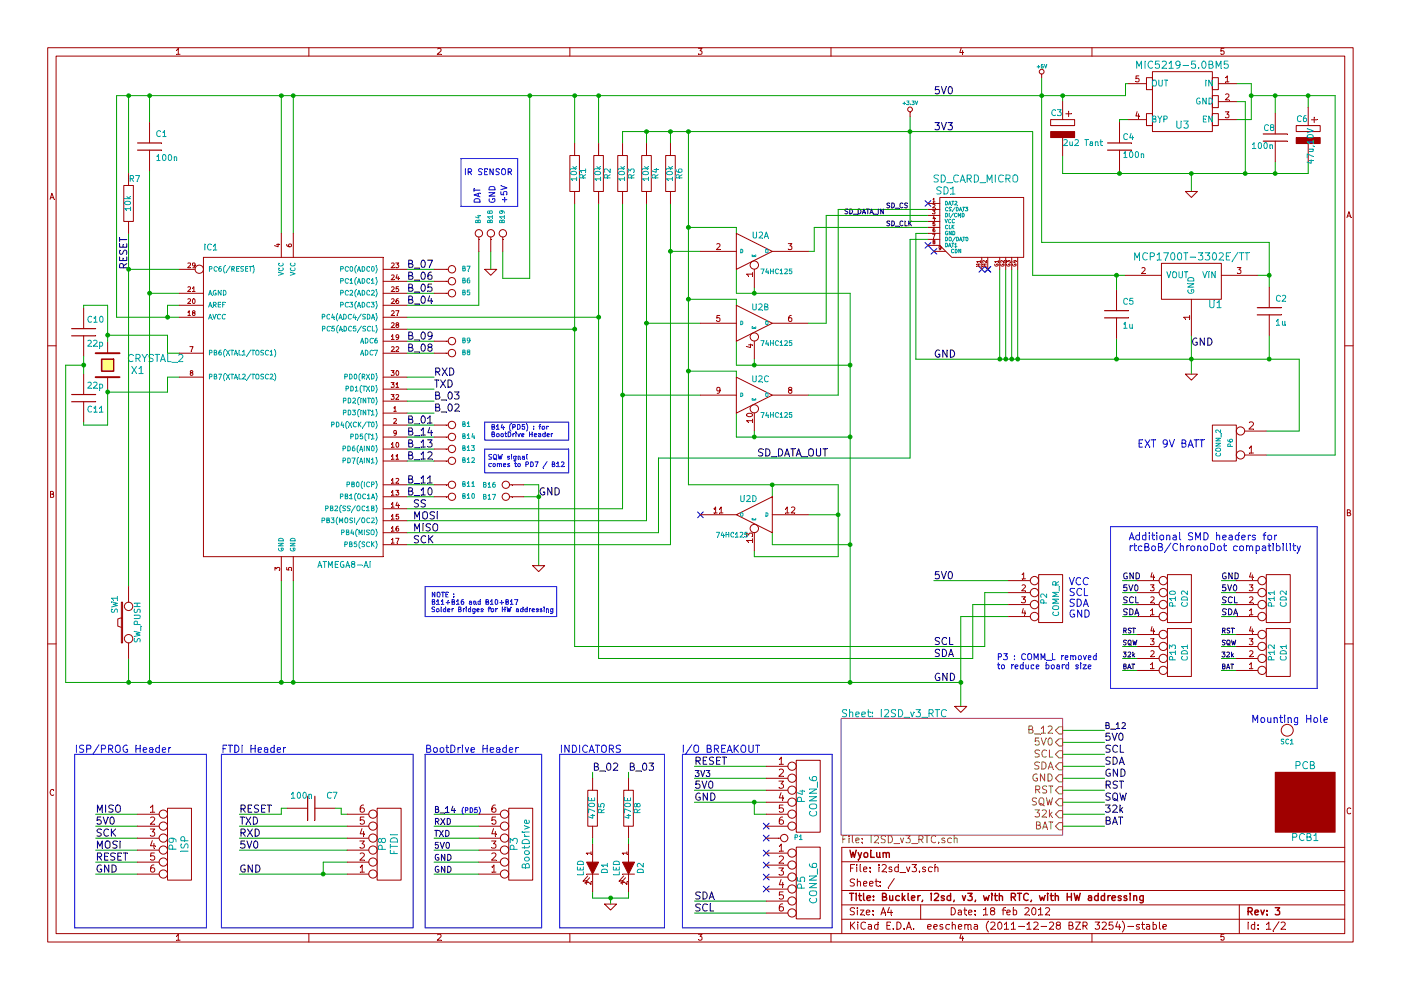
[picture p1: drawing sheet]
EESchema Schematic File Version 2  date 2/22/2012 1:25:25 PM
LIBS:i2sd_v3
LIBS:power
LIBS:i2sd_v3-cache
EELAYER 25  0
EELAYER END
$Descr A4 11700 8267
encoding utf-8
Sheet 1 2
Title "Buckler, i2sd, v3, with RTC, with HW addressing"
Date "18 feb 2012"
Rev "3"
Comp "WyoLum"
Comment1 ""
Comment2 ""
Comment3 ""
Comment4 ""
$EndDescr
$Comp
L CRYSTAL_2 X1
U 1 1
P 900 3050
F 0 "X1" V 950 3300 60  0000 C CNN
F 1 "CRYSTAL_2" V 850 3450 60  0000 C CNN
F 2 "XTAL" H 900 3050 60  0001 C CNN
	1    900  3050
	0    1    1    0   
$EndComp
Wire Notes Line
	4750 3675 4050 3675
Wire Notes Line
	4750 3675 4750 3525
Wire Notes Line
	4750 3525 4050 3525
Wire Notes Line
	4050 3525 4050 3675
Wire Wire Line
	4000 6900 3625 6900
Wire Wire Line
	4000 7100 3625 7100
Wire Wire Line
	4000 7300 3625 7300
Wire Wire Line
	6400 6500 5800 6500
Wire Wire Line
	8875 6900 9225 6900
Wire Wire Line
	8875 6800 9225 6800
Wire Wire Line
	8875 6600 9225 6600
Wire Notes Line
	3850 1725 3850 1325
Wire Notes Line
	3850 1725 4325 1725
Wire Notes Line
	4325 1725 4325 1325
Wire Notes Line
	4325 1325 3850 1325
Connection ~ 4425 800 
Wire Wire Line
	4425 800  4425 2325
Wire Wire Line
	4425 2325 4200 2325
Wire Wire Line
	700  3050 550  3050
Connection ~ 900  3275
Wire Wire Line
	900  3250 900  3550
Wire Wire Line
	900  3550 700  3550
Wire Wire Line
	700  3550 700  3525
Connection ~ 700  3050
Connection ~ 8350 3000
Wire Wire Line
	8350 2250 8350 3000
Wire Wire Line
	8450 3000 8450 2250
Wire Wire Line
	7600 975  7600 1850
Wire Wire Line
	7600 1850 7750 1850
Wire Wire Line
	7750 1750 7000 1750
Wire Wire Line
	7750 1900 6800 1900
Connection ~ 4500 4150
Wire Wire Line
	4375 4150 4500 4150
Wire Wire Line
	1500 2950 1400 2950
Wire Wire Line
	1400 2950 1400 2800
Wire Wire Line
	1400 2800 900  2800
Wire Wire Line
	1500 2250 1075 2250
Connection ~ 6300 6700
Wire Wire Line
	6300 6700 6300 6800
Wire Wire Line
	6300 6800 6400 6800
Wire Wire Line
	6400 7525 5800 7525
Wire Wire Line
	8875 6400 9225 6400
Wire Wire Line
	8875 6200 9225 6200
Wire Notes Line
	3550 6300 3550 7750
Wire Notes Line
	4675 7750 4675 6300
Wire Notes Line
	4675 7750 5550 7750
Wire Notes Line
	5550 7750 5550 6300
Wire Notes Line
	5550 6300 4675 6300
Wire Notes Line
	625  7750 625  6300
Wire Notes Line
	625  7750 1725 7750
Wire Notes Line
	1725 7750 1725 6300
Wire Notes Line
	1725 6300 625  6300
Wire Wire Line
	6400 6600 5800 6600
Wire Wire Line
	2000 6800 2350 6800
Wire Wire Line
	2350 6800 2350 6750
Wire Wire Line
	2350 6750 2400 6750
Wire Wire Line
	2900 7000 2000 7000
Wire Wire Line
	2700 7300 2700 7200
Connection ~ 10600 3000
Wire Wire Line
	10850 3600 10850 3000
Wire Wire Line
	10850 3600 10575 3600
Wire Wire Line
	9350 1025 9350 1000
Wire Wire Line
	9350 1000 9425 1000
Connection ~ 10650 1450
Wire Wire Line
	10650 1350 10650 1450
Wire Wire Line
	10925 1350 10925 1450
Wire Wire Line
	10925 1450 8875 1450
Connection ~ 10400 1450
Wire Wire Line
	10400 1450 10400 850 
Wire Wire Line
	10400 850  10325 850 
Wire Wire Line
	10325 1000 10450 1000
Wire Wire Line
	10450 1000 10450 700 
Wire Wire Line
	10450 700  10325 700 
Connection ~ 9325 3000
Wire Wire Line
	10600 2400 10600 2025
Connection ~ 8875 800 
Wire Wire Line
	8875 800  8875 850 
Wire Wire Line
	10925 800  10925 900 
Connection ~ 9950 1450
Wire Wire Line
	9325 2425 9325 2300
Wire Wire Line
	10325 5050 10200 5050
Wire Wire Line
	10325 4850 10200 4850
Wire Wire Line
	10325 4950 10200 4950
Wire Wire Line
	10325 5150 10200 5150
Wire Wire Line
	10325 5600 10200 5600
Wire Wire Line
	10325 5400 10200 5400
Wire Wire Line
	10325 5300 10200 5300
Wire Wire Line
	10325 5500 10200 5500
Wire Wire Line
	9500 5500 9375 5500
Wire Wire Line
	9500 5300 9375 5300
Wire Wire Line
	9500 5400 9375 5400
Wire Wire Line
	9500 5600 9375 5600
Wire Wire Line
	9500 5150 9375 5150
Wire Wire Line
	9500 4950 9375 4950
Wire Wire Line
	4950 6500 4950 6450
Connection ~ 5100 7500
Wire Wire Line
	5100 7550 5100 7500
Wire Wire Line
	5250 7000 5250 7050
Connection ~ 5750 1900
Wire Wire Line
	5750 1900 6150 1900
Wire Wire Line
	6150 1900 6150 1950
Connection ~ 6300 2450
Wire Wire Line
	6150 2450 7100 2450
Wire Wire Line
	6150 2450 6150 2250
Wire Wire Line
	6150 3150 6150 3100
Wire Wire Line
	1150 6900 800  6900
Wire Wire Line
	1150 7100 800  7100
Wire Wire Line
	800  7300 1150 7300
Connection ~ 8500 3000
Connection ~ 2700 7300
Connection ~ 9325 2300
Connection ~ 7100 4550
Wire Wire Line
	7100 4550 6450 4550
Wire Wire Line
	6450 4550 6450 4450
Connection ~ 5750 3100
Wire Wire Line
	6150 3100 5750 3100
Connection ~ 6450 4050
Wire Wire Line
	6450 4150 6450 4050
Wire Wire Line
	3400 3350 3625 3350
Wire Wire Line
	3400 3550 3625 3550
Connection ~ 7000 4300
Connection ~ 5750 1100
Wire Wire Line
	5750 1100 5750 4050
Wire Wire Line
	5750 4050 7000 4050
Wire Wire Line
	7000 4050 7000 4650
Wire Wire Line
	6800 1900 6800 2100
Wire Wire Line
	6800 2100 6750 2100
Wire Wire Line
	7000 1750 7000 3300
Wire Wire Line
	7000 3300 6750 3300
Wire Wire Line
	6900 2700 6900 1800
Wire Wire Line
	6900 2700 6750 2700
Wire Wire Line
	6300 3600 6300 3650
Wire Wire Line
	8125 5050 8125 5500
Wire Wire Line
	8125 5050 8425 5050
Connection ~ 1075 800 
Wire Wire Line
	1075 1450 1075 800 
Wire Wire Line
	10600 3000 10600 2800
Wire Wire Line
	8025 5900 8025 5150
Connection ~ 4800 800 
Wire Wire Line
	4800 800  4800 1200
Wire Wire Line
	3400 2750 4800 2750
Wire Wire Line
	3400 2650 5000 2650
Wire Wire Line
	5500 4450 5500 3825
Wire Wire Line
	5600 1700 5600 4550
Connection ~ 5600 1100
Wire Wire Line
	5600 1100 5600 1200
Connection ~ 5400 1100
Wire Wire Line
	5400 1200 5400 1100
Wire Wire Line
	5200 1200 5200 1100
Connection ~ 7600 1100
Connection ~ 1075 5700
Connection ~ 1250 2450
Wire Wire Line
	1250 5700 1250 1425
Connection ~ 2350 800 
Connection ~ 1400 2650
Wire Wire Line
	1500 2650 975  2650
Wire Wire Line
	975  2650 975  800 
Wire Wire Line
	3400 4350 5400 4350
Wire Wire Line
	3400 4250 5200 4250
Connection ~ 8400 3000
Connection ~ 8025 5700
Wire Wire Line
	2350 5700 2350 4850
Wire Wire Line
	8025 5150 8425 5150
Wire Wire Line
	8125 5500 5000 5500
Wire Wire Line
	2350 800  2350 1950
Wire Wire Line
	2450 800  2450 1950
Connection ~ 2450 800 
Wire Wire Line
	2450 5700 2450 4850
Connection ~ 2450 5700
Connection ~ 10600 2300
Wire Wire Line
	5500 4450 3400 4450
Wire Wire Line
	5600 4550 3400 4550
Wire Wire Line
	1500 2550 1400 2550
Wire Wire Line
	1400 2550 1400 2650
Wire Wire Line
	1500 2450 1250 2450
Connection ~ 2350 5700
Wire Wire Line
	1250 800  1250 1025
Connection ~ 1250 800 
Wire Wire Line
	1075 5500 1075 5700
Connection ~ 1250 5700
Wire Wire Line
	9950 3125 9950 2800
Wire Wire Line
	5200 4250 5200 1700
Wire Wire Line
	5400 4350 5400 1700
Wire Wire Line
	5000 5500 5000 1700
Connection ~ 5000 2650
Wire Wire Line
	4800 1700 4800 5400
Connection ~ 4800 2750
Wire Wire Line
	5000 800  5000 1200
Connection ~ 5000 800 
Connection ~ 10925 800 
Wire Wire Line
	8225 4950 8225 5400
Wire Wire Line
	8225 4950 8425 4950
Wire Wire Line
	6300 3000 6300 3050
Wire Wire Line
	5850 2700 5400 2700
Connection ~ 5400 2700
Wire Wire Line
	5850 3300 5200 3300
Connection ~ 5200 3300
Wire Wire Line
	5850 2100 5600 2100
Connection ~ 5600 2100
Connection ~ 7100 3050
Wire Wire Line
	6300 4600 6300 4650
Wire Wire Line
	6300 4650 7000 4650
Wire Wire Line
	6750 4300 7000 4300
Wire Wire Line
	6300 2400 6300 2450
Wire Wire Line
	3400 3450 3625 3450
Wire Wire Line
	3400 3250 3625 3250
Wire Wire Line
	3400 3150 3625 3150
Wire Wire Line
	3400 2450 3625 2450
Wire Wire Line
	3400 2350 3625 2350
Wire Wire Line
	3400 2250 3625 2250
Wire Wire Line
	3400 2950 3625 2950
Wire Wire Line
	3400 4150 3625 4150
Wire Wire Line
	3400 4050 3625 4050
Wire Wire Line
	3400 3850 3625 3850
Wire Wire Line
	3400 3750 3625 3750
Wire Wire Line
	3400 3650 3625 3650
Wire Wire Line
	3400 2850 3625 2850
Connection ~ 7100 5700
Wire Wire Line
	7100 2450 7100 5700
Connection ~ 7100 3650
Wire Wire Line
	9325 3000 9325 2825
Connection ~ 9950 3000
Wire Wire Line
	2700 7200 2900 7200
Connection ~ 8450 3000
Wire Wire Line
	1150 7200 800  7200
Wire Wire Line
	1150 7000 800  7000
Wire Wire Line
	1150 6800 800  6800
Wire Wire Line
	6150 3450 6150 3650
Wire Wire Line
	6150 3650 7100 3650
Connection ~ 6300 3650
Wire Wire Line
	6150 2850 6150 3050
Wire Wire Line
	6150 3050 7100 3050
Connection ~ 6300 3050
Wire Wire Line
	6150 2550 6150 2500
Wire Wire Line
	6150 2500 5750 2500
Connection ~ 5750 2500
Wire Wire Line
	4950 7050 4950 7000
Wire Wire Line
	5250 7450 5250 7500
Wire Wire Line
	5250 7500 4950 7500
Wire Wire Line
	4950 7500 4950 7450
Wire Wire Line
	5250 6500 5250 6450
Wire Wire Line
	9500 4850 9375 4850
Wire Wire Line
	9500 5050 9375 5050
Wire Wire Line
	2900 7100 2000 7100
Wire Wire Line
	5200 1100 8625 1100
Wire Wire Line
	8625 1100 8625 2300
Wire Wire Line
	8625 2300 9400 2300
Wire Wire Line
	8875 1450 8875 1300
Wire Wire Line
	10500 2300 10600 2300
Wire Wire Line
	975  800  9400 800 
Connection ~ 8700 800 
Wire Wire Line
	10600 2025 8700 2025
Wire Wire Line
	8700 2025 8700 650 
Wire Wire Line
	10450 800  11150 800 
Connection ~ 10450 800 
Wire Wire Line
	9950 1450 9950 1600
Wire Wire Line
	10650 800  10650 950 
Connection ~ 10650 800 
Wire Wire Line
	9425 700  9400 700 
Wire Wire Line
	9400 700  9400 800 
Wire Wire Line
	9350 1425 9350 1450
Connection ~ 9350 1450
Wire Wire Line
	11150 800  11150 3800
Wire Wire Line
	11150 3800 10575 3800
Wire Wire Line
	2000 7300 2900 7300
Wire Wire Line
	2900 6900 2000 6900
Wire Wire Line
	2800 6750 2850 6750
Wire Wire Line
	2850 6750 2850 6800
Wire Wire Line
	2850 6800 2900 6800
Wire Wire Line
	6400 6400 5800 6400
Wire Wire Line
	5800 6700 6400 6700
Wire Notes Line
	3450 6300 1850 6300
Wire Notes Line
	3450 6300 3450 7750
Wire Notes Line
	3450 7750 1850 7750
Wire Notes Line
	1850 7750 1850 6300
Wire Notes Line
	6950 6300 5700 6300
Wire Notes Line
	6950 6300 6950 7750
Wire Notes Line
	6950 7750 5700 7750
Wire Notes Line
	5700 7750 5700 6300
Wire Notes Line
	11000 4400 9275 4400
Wire Notes Line
	11000 4400 11000 5750
Wire Notes Line
	11000 5750 9275 5750
Wire Notes Line
	9275 5750 9275 4400
Wire Wire Line
	8875 6300 9225 6300
Wire Wire Line
	8875 6500 9225 6500
Wire Wire Line
	6400 7625 5800 7625
Wire Wire Line
	1075 1950 1075 4900
Connection ~ 1075 2250
Wire Wire Line
	900  3275 1400 3275
Wire Wire Line
	1400 3275 1400 3150
Wire Wire Line
	1400 3150 1500 3150
Wire Wire Line
	4375 4050 4500 4050
Wire Wire Line
	4500 4050 4500 4725
Wire Notes Line
	4650 4900 3550 4900
Wire Notes Line
	4650 4900 4650 5150
Wire Notes Line
	4650 5150 3550 5150
Wire Notes Line
	3550 5150 3550 4900
Wire Wire Line
	8225 5400 4800 5400
Wire Wire Line
	7800 4850 8425 4850
Wire Wire Line
	5500 3825 7600 3825
Wire Wire Line
	7600 3825 7600 2000
Wire Wire Line
	7600 2000 7750 2000
Wire Wire Line
	6900 1800 7750 1800
Wire Wire Line
	7750 1950 7650 1950
Wire Wire Line
	7650 1950 7650 3000
Wire Wire Line
	7650 3000 10850 3000
Wire Wire Line
	8500 3000 8500 2250
Wire Wire Line
	8400 3000 8400 2250
Wire Wire Line
	700  3125 700  2975
Wire Wire Line
	700  2575 700  2550
Wire Wire Line
	700  2550 900  2550
Wire Wire Line
	900  2550 900  2850
Connection ~ 900  2800
Wire Wire Line
	550  3050 550  5700
Wire Wire Line
	550  5700 8025 5700
Wire Wire Line
	4000 2100 4000 2550
Wire Wire Line
	4000 2550 3400 2550
Wire Wire Line
	4200 2325 4200 2100
Wire Wire Line
	4100 2250 4100 2100
Wire Wire Line
	8875 6100 9225 6100
Wire Wire Line
	8875 6700 9225 6700
Wire Notes Line
	4750 3750 4050 3750
Wire Notes Line
	4750 3750 4750 3950
Wire Notes Line
	4750 3950 4050 3950
Wire Notes Line
	4050 3950 4050 3750
Wire Notes Line
	3550 6300 4525 6300
Wire Notes Line
	4525 6300 4525 7750
Wire Notes Line
	4525 7750 3550 7750
Wire Wire Line
	4000 7200 3625 7200
Wire Wire Line
	4000 7000 3625 7000
Wire Wire Line
	4000 6800 3625 6800
Text Notes 3550 6300 0    60   ~ 0
BootDrive Header
Text Notes 3850 6800 0    40   ~ 0
(PD5)
Text Label 3625 6800 0    50   ~ 0
B_14
Text Notes 4100 3600 0    40   ~ 0
B14 (PD5) : for\nBootDrive Header
Text Label 3625 6900 0    50   ~ 0
RXD
Text Label 3625 7000 0    50   ~ 0
TXD
Text Label 3625 7100 0    50   ~ 0
5V0
Text Label 3625 7200 0    50   ~ 0
GND
Text Label 3625 7300 0    50   ~ 0
GND
$Comp
L CONN_6 P3
U 1 1
P 4350 7050
F 0 "P3" V 4300 7050 60  0000 C CNN
F 1 "BootDrive" V 4400 7050 60  0000 C CNN
F 2 "pin_strip_6-90" H 4350 7050 60  0001 C CNN
	1    4350 7050
	1    0    0    1   
$EndComp
Text Label 5800 6500 0    50   ~ 0
3V3
Text Notes 4075 3850 0    40   ~ 0
SQW signal\ncomes to PD7 / B12
Text Label 9225 6900 0    60   ~ 0
BAT
Text Label 9225 6800 0    60   ~ 0
32k
Text Label 9225 6700 0    60   ~ 0
SQW
Text Label 9225 6600 0    60   ~ 0
RST
Text Label 10200 5600 0    40   ~ 0
BAT
Text Label 10200 5500 0    40   ~ 0
32k
Text Label 10200 5400 0    40   ~ 0
SQW
Text Label 10200 5300 0    40   ~ 0
RST
Text Label 9375 5600 0    40   ~ 0
BAT
Text Label 9375 5500 0    40   ~ 0
32k
Text Label 9375 5400 0    40   ~ 0
SQW
Text Label 9375 5300 0    40   ~ 0
RST
Text Label 9225 6100 0    50   ~ 0
B_12
Text Notes 4250 1700 1    50   ~ 0
+5V
Text Notes 4150 1700 1    50   ~ 0
GND
Text Notes 4025 1700 1    50   ~ 0
DAT
Text Notes 3875 1475 0    50   ~ 0
IR SENSOR
$Comp
L GND #PWR01
U 1 1
P 4100 2250
F 0 "#PWR01" H 4100 2250 30  0001 C CNN
F 1 "GND" H 4100 2180 30  0001 C CNN
	1    4100 2250
	1    0    0    -1  
$EndComp
$Comp
L I/O B19
U 1 1
P 4200 1950
F 0 "B19" H 4280 1950 40  0000 L CNN
F 1 "I/O" H 4200 2005 30  0001 C CNN
F 2 "I/O" H 4200 1950 60  0001 C CNN
	1    4200 1950
	0    -1   -1   0   
$EndComp
$Comp
L I/O B18
U 1 1
P 4100 1950
F 0 "B18" H 4180 1950 40  0000 L CNN
F 1 "I/O" H 4100 2005 30  0001 C CNN
F 2 "I/O" H 4100 1950 60  0001 C CNN
	1    4100 1950
	0    -1   -1   0   
$EndComp
$Comp
L C C11
U 1 1
P 700 3325
F 0 "C11" H 725 3225 50  0000 L CNN
F 1 "22p" H 725 3425 50  0000 L CNN
F 2 "cnp_3mm_disc" H 700 3325 60  0001 C CNN
F 4 "490-1734-1-ND" H 700 3525 60  0001 C CNN "Digikey"
	1    700  3325
	1    0    0    -1  
$EndComp
$Comp
L C C10
U 1 1
P 700 2775
F 0 "C10" H 725 2875 50  0000 L CNN
F 1 "22p" H 725 2675 50  0000 L CNN
F 2 "C2" H 700 2775 60  0001 C CNN
F 4 "490-1734-1-ND" H 700 2975 60  0001 C CNN "Digikey"
	1    700  2775
	1    0    0    -1  
$EndComp
NoConn ~ 8200 2250
NoConn ~ 7800 2100
NoConn ~ 7750 1700
NoConn ~ 7750 2050
NoConn ~ 8250 2250
NoConn ~ 8250 2250
$Comp
L SD_CARD_MICRO SD1
U 1 1
P 7750 2050
F 0 "SD1" H 7900 2500 60  0000 C CNN
F 1 "SD_CARD_MICRO" H 8150 2600 60  0000 C CNN
F 2 "SD_Micro" H 7750 2050 60  0001 C CNN
	1    7750 2050
	1    0    0    -1  
$EndComp
$Comp
L PCB PCB1
U 1 1
P 10900 6700
F 0 "PCB1" H 10900 6400 60  0000 C CNN
F 1 "PCB" H 10900 7000 60  0000 C CNN
F 2 "PCB" H 10900 6700 60  0001 C CNN
	1    10900 6700
	1    0    0    -1  
$EndComp
Text Notes 8325 5525 0    50   ~ 0
P3 : COMM_L removed\nto reduce board size
Text Label 7800 4850 0    60   ~ 0
5V0
Text Notes 3600 5000 0    40   ~ 0
NOTE :\nB11+B16 and B10+B17\nSolder Bridges for HW addressing
Text Label 4500 4150 0    60   ~ 0
GND
$Comp
L GND #PWR02
U 1 1
P 4500 4725
F 0 "#PWR02" H 4500 4725 30  0001 C CNN
F 1 "GND" H 4500 4655 30  0001 C CNN
	1    4500 4725
	1    0    0    -1  
$EndComp
$Comp
L I/O B17
U 1 1
P 4225 4150
F 0 "B17" H 4305 4150 40  0000 L CNN
F 1 "I/O" H 4225 4205 30  0001 C CNN
F 2 "I/O_ADR" H 4225 4150 60  0001 C CNN
	1    4225 4150
	-1   0    0    1   
$EndComp
$Comp
L I/O B16
U 1 1
P 4225 4050
F 0 "B16" H 4305 4050 40  0000 L CNN
F 1 "I/O" H 4225 4105 30  0001 C CNN
F 2 "I/O_ADR" H 4225 4050 60  0001 C CNN
	1    4225 4050
	-1   0    0    1   
$EndComp
NoConn ~ 6400 7000
$Comp
L I/O P1
U 1 1
P 6550 7000
F 0 "P1" H 6630 7000 40  0000 L CNN
F 1 "I/O" H 6550 7055 30  0001 C CNN
F 2 "pin_strip_8" H 6550 7000 60  0001 C CNN
	1    6550 7000
	1    0    0    -1  
$EndComp
NoConn ~ 6400 7425
NoConn ~ 6400 7325
NoConn ~ 6400 7225
NoConn ~ 6400 7125
NoConn ~ 6400 6900
Text Label 5800 7625 0    60   ~ 0
SCL
Text Label 5800 7525 0    60   ~ 0
SDA
$Comp
L CONN_6 P5
U 1 1
P 6750 7375
F 0 "P5" V 6700 7375 60  0000 C CNN
F 1 "CONN_6" V 6800 7375 60  0000 C CNN
F 2 "PIN_ARRAY-6X1" H 6750 7375 60  0001 C CNN
	1    6750 7375
	1    0    0    -1  
$EndComp
$Comp
L CONN_6 P4
U 1 1
P 6750 6650
F 0 "P4" V 6700 6650 60  0000 C CNN
F 1 "CONN_6" V 6800 6650 60  0000 C CNN
F 2 "PIN_ARRAY-6X1" H 6750 6650 60  0001 C CNN
	1    6750 6650
	1    0    0    -1  
$EndComp
Text Label 9225 6500 0    60   ~ 0
GND
Text Label 9225 6400 0    60   ~ 0
SDA
Text Label 9225 6300 0    60   ~ 0
SCL
Text Label 9225 6200 0    60   ~ 0
5V0
Text Notes 9500 3750 0    60   ~ 0
EXT 9V BATT
Text Notes 4675 6300 0    60   ~ 0
INDICATORS
Text Notes 1850 6300 0    60   ~ 0
FTDI Header
Text Notes 625  6300 0    60   ~ 0
ISP/PROG Header
Text Notes 6350 6300 2    60   ~ 0
I/O BREAKOUT
Text Label 5800 6700 0    60   ~ 0
GND
Text Label 800  7300 0    60   ~ 0
GND
$Sheet
S 7025 6000 1850 975 
U 4E1FEA4E
F0 "I2SD_v3_RTC" 60
F1 "I2SD_v3_RTC.sch" 60
F2 "GND" I R 8875 6500 60 
F3 "SDA" I R 8875 6400 60 
F4 "SCL" I R 8875 6300 60 
F5 "5V0" I R 8875 6200 60 
F6 "RST" I R 8875 6600 60 
F7 "SQW" I R 8875 6700 60 
F8 "32k" I R 8875 6800 60 
F9 "BAT" I R 8875 6900 60 
F10 "B_12" I R 8875 6100 60 
$EndSheet
$Comp
L +3.3V #PWR03
U 1 1
P 7600 975
F 0 "#PWR03" H 7600 935 30  0001 C CNN
F 1 "+3.3V" H 7600 1085 30  0000 C CNN
	1    7600 975 
	1    0    0    -1  
$EndComp
$Comp
L CONN_2 P6
U 1 1
P 10225 3700
F 0 "P6" V 10175 3700 40  0000 C CNN
F 1 "CONN_2" V 10275 3700 40  0000 C CNN
F 2 "pin_strip_2" H 10225 3700 60  0001 C CNN
	1    10225 3700
	-1   0    0    1   
$EndComp
$Comp
L C C4
U 1 1
P 9350 1225
F 0 "C4" H 9375 1300 50  0000 L CNN
F 1 "100n" H 9375 1150 50  0000 L CNN
F 2 "C2" H 9350 1225 60  0001 C CNN
	1    9350 1225
	1    0    0    -1  
$EndComp
$Comp
L C C5
U 1 1
P 9325 2625
F 0 "C5" H 9375 2725 50  0000 L CNN
F 1 "1u" H 9375 2525 50  0000 L CNN
F 2 "c_0805" H 9325 2625 60  0001 C CNN
	1    9325 2625
	1    0    0    -1  
$EndComp
$Comp
L MIC5219-5.0 U3
U 1 1
P 9875 850
F 0 "U3" H 9875 650 60  0000 C CNN
F 1 "MIC5219-5.0BM5" H 9875 1150 60  0000 C CNN
F 2 "dil_28-300_socket" H 9875 850 60  0001 C CNN
	1    9875 850 
	-1   0    0    -1  
$EndComp
$Comp
L GND #PWR04
U 1 1
P 9950 1600
F 0 "#PWR04" H 9950 1600 30  0001 C CNN
F 1 "GND" H 9950 1530 30  0001 C CNN
	1    9950 1600
	1    0    0    -1  
$EndComp
$Comp
L C C8
U 1 1
P 10650 1150
F 0 "C8" H 10550 1225 50  0000 L CNN
F 1 "100n" H 10450 1075 50  0000 L CNN
F 2 "CP_5x11mm" H 10650 1150 60  0001 C CNN
	1    10650 1150
	1    0    0    -1  
$EndComp
$Comp
L C_POL C3
U 1 1
P 8875 1050
F 0 "C3" H 8775 1150 50  0000 L CNN
F 1 "2u2 Tant" H 8875 900 50  0000 L CNN
F 2 "C2" H 8875 1050 60  0001 C CNN
	1    8875 1050
	1    0    0    -1  
$EndComp
Text Label 5800 6400 0    60   ~ 0
RESET
Text Label 5800 6600 0    60   ~ 0
5V0
Text Label 2000 7100 0    60   ~ 0
5V0
Text Notes 10450 6050 0    60   ~ 0
Mounting Hole
Text Notes 9425 4525 0    60   ~ 0
Additional SMD headers for\nrtcBoB/ChronoDot compatibility
Text Label 10200 5150 0    50   ~ 0
SDA
Text Label 10200 5050 0    50   ~ 0
SCL
Text Label 10200 4850 0    50   ~ 0
GND
Text Label 10200 4950 0    50   ~ 0
5V0
Text Label 9375 4850 0    50   ~ 0
GND
Text Label 9375 4950 0    50   ~ 0
5V0
Text Label 9375 5150 0    50   ~ 0
SDA
Text Label 9375 5050 0    50   ~ 0
SCL
$Comp
L CONN_4 P12
U 1 1
P 10675 5450
F 0 "P12" V 10625 5450 50  0000 C CNN
F 1 "CD1" V 10725 5450 50  0000 C CNN
F 2 "Sck-04-F-SMT" H 10675 5450 60  0001 C CNN
	1    10675 5450
	1    0    0    1   
$EndComp
$Comp
L CONN_4 P11
U 1 1
P 10675 5000
F 0 "P11" V 10625 5000 50  0000 C CNN
F 1 "CD2" V 10725 5000 50  0000 C CNN
F 2 "vite_4mm" H 10675 5000 60  0001 C CNN
	1    10675 5000
	1    0    0    1   
$EndComp
$Comp
L CONN_4 P13
U 1 1
P 9850 5450
F 0 "P13" V 9800 5450 50  0000 C CNN
F 1 "CD1" V 9900 5450 50  0000 C CNN
F 2 "pin_strip_3x2" H 9850 5450 60  0001 C CNN
	1    9850 5450
	1    0    0    1   
$EndComp
$Comp
L CONN_4 P10
U 1 1
P 9850 5000
F 0 "P10" V 9800 5000 50  0000 C CNN
F 1 "CD2" V 9900 5000 50  0000 C CNN
F 2 "vite_4mm" H 9850 5000 60  0001 C CNN
	1    9850 5000
	1    0    0    1   
$EndComp
Text Label 5250 6450 0    60   ~ 0
B_03
Text Label 4950 6450 0    60   ~ 0
B_02
$Comp
L GND #PWR05
U 1 1
P 5100 7550
F 0 "#PWR05" H 5100 7550 30  0001 C CNN
F 1 "GND" H 5100 7480 30  0001 C CNN
	1    5100 7550
	1    0    0    -1  
$EndComp
$Comp
L R R8
U 1 1
P 5250 6750
F 0 "R8" V 5330 6750 50  0000 C CNN
F 1 "470E" V 5250 6750 50  0000 C CNN
F 2 "rc03_vert_LED" H 5250 6750 60  0001 C CNN
	1    5250 6750
	1    0    0    -1  
$EndComp
$Comp
L R R5
U 1 1
P 4950 6750
F 0 "R5" V 5030 6750 50  0000 C CNN
F 1 "470E" V 4950 6750 50  0000 C CNN
F 2 "rc03_vert_LED" H 4950 6750 60  0001 C CNN
	1    4950 6750
	1    0    0    -1  
$EndComp
$Comp
L LED D2
U 1 1
P 5250 7250
F 0 "D2" H 5250 7350 50  0000 C CNN
F 1 "LED" H 5250 7150 50  0000 C CNN
F 2 "led_5mm_clear" H 5250 7250 60  0001 C CNN
	1    5250 7250
	0    1    1    0   
$EndComp
$Comp
L LED D1
U 1 1
P 4950 7250
F 0 "D1" H 4950 7350 50  0000 C CNN
F 1 "LED" H 4950 7150 50  0000 C CNN
F 2 "led_5mm_clear" H 4950 7250 60  0001 C CNN
	1    4950 7250
	0    1    1    0   
$EndComp
$Comp
L I/O B14
U 1 1
P 3775 3650
F 0 "B14" H 3855 3650 40  0000 L CNN
F 1 "I/O" H 3775 3705 30  0001 C CNN
F 2 "I/O" H 3775 3650 60  0001 C CNN
	1    3775 3650
	1    0    0    -1  
$EndComp
$Comp
L I/O B13
U 1 1
P 3775 3750
F 0 "B13" H 3855 3750 40  0000 L CNN
F 1 "I/O" H 3775 3805 30  0001 C CNN
F 2 "I/O" H 3775 3750 60  0001 C CNN
	1    3775 3750
	1    0    0    -1  
$EndComp
$Comp
L I/O B12
U 1 1
P 3775 3850
F 0 "B12" H 3855 3850 40  0000 L CNN
F 1 "I/O" H 3775 3905 30  0001 C CNN
F 2 "I/O" H 3775 3850 60  0001 C CNN
	1    3775 3850
	1    0    0    -1  
$EndComp
$Comp
L I/O B11
U 1 1
P 3775 4050
F 0 "B11" H 3855 4050 40  0000 L CNN
F 1 "I/O" H 3775 4105 30  0001 C CNN
F 2 "I/O_ADR" H 3775 4050 60  0001 C CNN
	1    3775 4050
	1    0    0    -1  
$EndComp
$Comp
L I/O B10
U 1 1
P 3775 4150
F 0 "B10" H 3855 4150 40  0000 L CNN
F 1 "I/O" H 3775 4205 30  0001 C CNN
F 2 "I/O_ADR" H 3775 4150 60  0001 C CNN
	1    3775 4150
	1    0    0    -1  
$EndComp
$Comp
L I/O B9
U 1 1
P 3775 2850
F 0 "B9" H 3855 2850 40  0000 L CNN
F 1 "I/O" H 3775 2905 30  0001 C CNN
F 2 "I/O" H 3775 2850 60  0001 C CNN
	1    3775 2850
	1    0    0    -1  
$EndComp
$Comp
L I/O B8
U 1 1
P 3775 2950
F 0 "B8" H 3855 2950 40  0000 L CNN
F 1 "I/O" H 3775 3005 30  0001 C CNN
F 2 "I/O" H 3775 2950 60  0001 C CNN
	1    3775 2950
	1    0    0    -1  
$EndComp
$Comp
L I/O B7
U 1 1
P 3775 2250
F 0 "B7" H 3855 2250 40  0000 L CNN
F 1 "I/O" H 3775 2305 30  0001 C CNN
F 2 "I/O" H 3775 2250 60  0001 C CNN
	1    3775 2250
	1    0    0    -1  
$EndComp
$Comp
L I/O B6
U 1 1
P 3775 2350
F 0 "B6" H 3855 2350 40  0000 L CNN
F 1 "I/O" H 3775 2405 30  0001 C CNN
F 2 "I/O" H 3775 2350 60  0001 C CNN
	1    3775 2350
	1    0    0    -1  
$EndComp
$Comp
L I/O B5
U 1 1
P 3775 2450
F 0 "B5" H 3855 2450 40  0000 L CNN
F 1 "I/O" H 3775 2505 30  0001 C CNN
F 2 "I/O" H 3775 2450 60  0001 C CNN
	1    3775 2450
	1    0    0    -1  
$EndComp
$Comp
L I/O B4
U 1 1
P 4000 1950
F 0 "B4" H 4080 1950 40  0000 L CNN
F 1 "I/O" H 4000 2005 30  0001 C CNN
F 2 "I/O" H 4000 1950 60  0001 C CNN
	1    4000 1950
	0    -1   -1   0   
$EndComp
$Comp
L I/O B1
U 1 1
P 3775 3550
F 0 "B1" H 3855 3550 40  0000 L CNN
F 1 "I/O" H 3775 3605 30  0001 C CNN
F 2 "I/O" H 3775 3550 60  0001 C CNN
	1    3775 3550
	1    0    0    -1  
$EndComp
Text Label 800  6800 0    60   ~ 0
MISO
Text Label 800  6900 0    60   ~ 0
5V0
Text Label 800  7000 0    60   ~ 0
SCK
Text Label 800  7100 0    60   ~ 0
MOSI
Text Label 800  7200 0    60   ~ 0
RESET
$Comp
L ISP P9
U 1 1
P 1500 7050
F 0 "P9" V 1450 7050 60  0000 C CNN
F 1 "ISP" V 1550 7050 60  0000 C CNN
F 2 "vite_4mm" H 1500 7050 60  0001 C CNN
	1    1500 7050
	1    0    0    -1  
$EndComp
$Comp
L SCREW SC1
U 1 1
P 10750 6100
F 0 "SC1" H 10750 6000 40  0000 C CNN
F 1 "SCREW" H 10750 6200 40  0001 C CNN
F 2 "vite_3mm" H 10750 6100 60  0001 C CNN
	1    10750 6100
	1    0    0    -1  
$EndComp
Text Label 2000 7300 0    60   ~ 0
GND
Text Label 2000 6900 0    60   ~ 0
TXD
Text Label 2000 7000 0    60   ~ 0
RXD
Text Label 2000 6800 0    60   ~ 0
RESET
$Comp
L C C7
U 1 1
P 2600 6750
F 0 "C7" V 2500 6875 50  0000 L CNN
F 1 "100n" V 2500 6575 50  0000 L CNN
F 2 "C2" H 2600 6750 60  0001 C CNN
	1    2600 6750
	0    1    1    0   
$EndComp
$Comp
L CONN_6 P8
U 1 1
P 3250 7050
F 0 "P8" V 3200 7050 60  0000 C CNN
F 1 "FTDI" V 3300 7050 60  0000 C CNN
F 2 "vite_4mm" H 3250 7050 60  0001 C CNN
	1    3250 7050
	1    0    0    1   
$EndComp
$Comp
L C_POL C6
U 1 1
P 10925 1100
F 0 "C6" H 10825 1200 50  0000 L CNN
F 1 "47u,10V" V 10950 825 50  0000 L CNN
F 2 "C2" H 10925 1100 60  0001 C CNN
	1    10925 1100
	1    0    0    -1  
$EndComp
Text Label 1075 2250 1    60   ~ 0
RESET
Text Label 3400 2850 0    60   ~ 0
B_09
Text Label 3400 3650 0    60   ~ 0
B_14
Text Label 3400 3750 0    60   ~ 0
B_13
Text Label 3400 3850 0    60   ~ 0
B_12
Text Label 3400 4050 0    60   ~ 0
B_11
Text Label 3400 4150 0    60   ~ 0
B_10
Text Label 3400 2950 0    60   ~ 0
B_08
Text Label 3400 2250 0    60   ~ 0
B_07
Text Label 3400 2350 0    60   ~ 0
B_06
Text Label 3400 2450 0    60   ~ 0
B_05
Text Label 3400 2550 0    60   ~ 0
B_04
Text Label 3625 3150 0    60   ~ 0
RXD
Text Label 3625 3250 0    60   ~ 0
TXD
Text Label 3625 3350 0    60   ~ 0
B_03
Text Label 3625 3450 0    60   ~ 0
B_02
Text Label 3400 3550 0    60   ~ 0
B_01
NoConn ~ 5850 4300
Text Label 7800 800  0    60   ~ 0
5V0
$Comp
L 74LS125 U2
U 4 1
P 6300 4300
F 0 "U2" H 6300 4400 50  0000 L BNN
F 1 "74HC125" H 6350 4150 40  0000 L TNN
F 2 "TO-220_Horizontal" H 6300 4300 60  0001 C CNN
	4    6300 4300
	-1   0    0    -1  
$EndComp
$Comp
L 74LS125 U2
U 1 1
P 6300 2100
F 0 "U2" H 6300 2200 50  0000 L BNN
F 1 "74HC125" H 6350 1950 40  0000 L TNN
F 2 "TO-220_Horizontal" H 6300 2100 60  0001 C CNN
	1    6300 2100
	1    0    0    -1  
$EndComp
$Comp
L 74LS125 U2
U 3 1
P 6300 3300
F 0 "U2" H 6300 3400 50  0000 L BNN
F 1 "74HC125" H 6350 3150 40  0000 L TNN
F 2 "TO-220_Horizontal" H 6300 3300 60  0001 C CNN
	3    6300 3300
	1    0    0    -1  
$EndComp
$Comp
L 74LS125 U2
U 2 1
P 6300 2700
F 0 "U2" H 6300 2800 50  0000 L BNN
F 1 "74HC125" H 6350 2550 40  0000 L TNN
F 2 "TO-220_Horizontal" H 6300 2700 60  0001 C CNN
	2    6300 2700
	1    0    0    -1  
$EndComp
Text Label 9950 2900 0    60   ~ 0
GND
$Comp
L GND #PWR06
U 1 1
P 9950 3125
F 0 "#PWR06" H 9950 3125 30  0001 C CNN
F 1 "GND" H 9950 3055 30  0001 C CNN
	1    9950 3125
	1    0    0    -1  
$EndComp
$Comp
L MCP_1700 U1
U 1 1
P 9950 2400
F 0 "U1" H 9750 2250 60  0000 C CNN
F 1 "MCP1700T-3302E/TT" H 9950 2650 60  0000 C CNN
F 2 "dil_16-300_socket" H 9950 2400 60  0001 C CNN
	1    9950 2400
	-1   0    0    -1  
$EndComp
$Comp
L R R2
U 1 1
P 5000 1450
F 0 "R2" V 5080 1450 50  0000 C CNN
F 1 "10k" V 5000 1450 50  0000 C CNN
F 2 "rc03_vert_LED" H 5000 1450 60  0001 C CNN
	1    5000 1450
	1    0    0    -1  
$EndComp
$Comp
L R R1
U 1 1
P 4800 1450
F 0 "R1" V 4875 1450 50  0000 C CNN
F 1 "10k" V 4800 1450 50  0000 C CNN
F 2 "rc03_vert_LED" H 4800 1450 60  0001 C CNN
	1    4800 1450
	1    0    0    -1  
$EndComp
$Comp
L SW_PUSH SW1
U 1 1
P 1075 5200
F 0 "SW1" H 1225 5310 50  0000 C CNN
F 1 "SW_PUSH" H 1075 5120 50  0000 C CNN
F 2 "SW_PB_V" H 1075 5200 60  0001 C CNN
F 4 "" H 1325 5410 60  0001 C CNN "DigiKey"
	1    1075 5200
	0    -1   -1   0   
$EndComp
$Comp
L R R7
U 1 1
P 1075 1700
F 0 "R7" H 1125 1900 50  0000 C CNN
F 1 "10k" V 1075 1700 50  0000 C CNN
F 2 "rc03_vert_LED" H 1075 1700 60  0001 C CNN
	1    1075 1700
	1    0    0    -1  
$EndComp
$Comp
L C C1
U 1 1
P 1250 1225
F 0 "C1" H 1300 1325 50  0000 L CNN
F 1 "100n" H 1300 1125 50  0000 L CNN
F 2 "CP_5x11mm" H 1250 1225 60  0001 C CNN
	1    1250 1225
	1    0    0    -1  
$EndComp
Text Label 7800 5500 0    60   ~ 0
SDA
Text Label 7800 5400 0    60   ~ 0
SCL
Text Label 7800 1100 0    60   ~ 0
3V3
Text Label 7800 5700 0    60   ~ 0
GND
Text Label 7800 3000 0    60   ~ 0
GND
Text Label 7400 1900 0    40   ~ 0
SD_CLK
Text Label 7050 1800 0    40   ~ 0
SD_DATA_IN
Text Label 3450 4250 0    60   ~ 0
SS
Text Label 3450 4350 0    60   ~ 0
MOSI
Text Label 3450 4550 0    60   ~ 0
SCK
Text Label 7400 1750 0    40   ~ 0
SD_CS
Text Label 3450 4450 0    60   ~ 0
MISO
Text Label 6325 3825 0    60   ~ 0
SD_DATA_OUT
Text Notes 8925 4900 0    60   ~ 0
VCC\nSCL\nSDA\nGND
$Comp
L R R3
U 1 1
P 5200 1450
F 0 "R3" V 5280 1450 50  0000 C CNN
F 1 "10k" V 5200 1450 50  0000 C CNN
F 2 "rc03_vert_LED" H 5200 1450 60  0001 C CNN
	1    5200 1450
	1    0    0    -1  
$EndComp
$Comp
L R R4
U 1 1
P 5400 1450
F 0 "R4" V 5480 1450 50  0000 C CNN
F 1 "10k" V 5400 1450 50  0000 C CNN
F 2 "rc03_vert_LED" H 5400 1450 60  0001 C CNN
	1    5400 1450
	1    0    0    -1  
$EndComp
$Comp
L R R6
U 1 1
P 5600 1450
F 0 "R6" V 5680 1450 50  0000 C CNN
F 1 "10k" V 5600 1450 50  0000 C CNN
F 2 "rc03_vert_LED" H 5600 1450 60  0001 C CNN
	1    5600 1450
	1    0    0    -1  
$EndComp
$Comp
L C C2
U 1 1
P 10600 2600
F 0 "C2" H 10650 2700 50  0000 L CNN
F 1 "1u" H 10650 2500 50  0000 L CNN
F 2 "CP_5x11mm" H 10600 2600 60  0001 C CNN
	1    10600 2600
	1    0    0    -1  
$EndComp
$Comp
L CONN_4 P2
U 1 1
P 8775 5000
F 0 "P2" V 8725 5000 50  0000 C CNN
F 1 "COMM_R" V 8825 5000 50  0000 C CNN
F 2 "PIN_ARRAY_4x1" H 8775 5000 60  0001 C CNN
	1    8775 5000
	1    0    0    -1  
$EndComp
$Comp
L ATMEGA8-AI IC1
U 1 1
P 2400 3250
F 0 "IC1" H 1700 4400 50  0000 L BNN
F 1 "ATMEGA8-AI" H 2650 1750 50  0000 L BNN
F 2 "TQFP32" H 2925 1675 50  0001 C CNN
	1    2400 3250
	1    0    0    -1  
$EndComp
$Comp
L +5V #PWR07
U 1 1
P 8700 650
F 0 "#PWR07" H 8700 740 20  0001 C CNN
F 1 "+5V" H 8700 740 30  0000 C CNN
	1    8700 650 
	1    0    0    -1  
$EndComp
$Comp
L GND #PWR08
U 1 1
P 8025 5900
F 0 "#PWR08" H 8025 5900 30  0001 C CNN
F 1 "GND" H 8025 5830 30  0001 C CNN
	1    8025 5900
	1    0    0    -1  
$EndComp
$EndSCHEMATC
